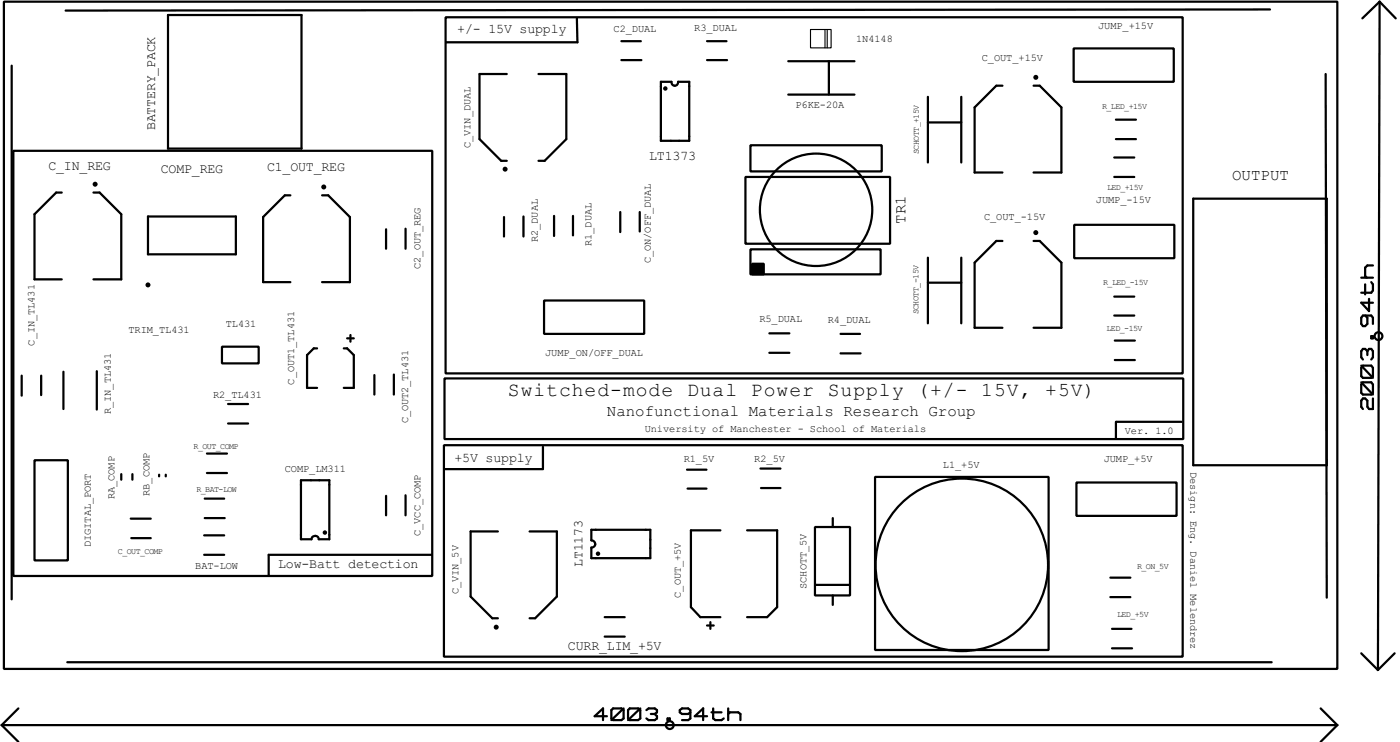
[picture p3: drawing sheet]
<svg xmlns="http://www.w3.org/2000/svg" width="107mm" height="56mm" viewBox="0 0 107 56" stroke-linecap="round" stroke-linejoin="round" font-family="sans-serif">
<g fill="none" stroke="#000" stroke-width=".17">
<path d="M.3 .1h101.5v50.8h-101.5zM.9 5v40.6M1 11.5h31.9v32.3h-31.9zM4.7 14.6h-.4l-1.7 1.7v5h2.1M7.1 14.6h.5l1.6 1.7v5h-2.1M11.3 16.5h6.6v2.8h-6.6zM12.8 1.1h10.1v10.2h-10.1zM22.1 14.9h-.4l-1.7 1.6v5h2.1M24.5 14.9h.5l1.6 1.6v5h-2.1M29.4 17.4v1.5M30.9 17.4v1.5M33.9 1.3h56.1v27.1h-56.1z"/>
<path d="M38.4 16.5v1.5M38.6 5.6h-2.1v5l1.6 1.6h.5M39.8 16.5v1.5M41 5.6h2.1v5l-1.7 1.6h-.4M42.2 16.4v1.5M43.6 16.4v1.5M43.9 1.4v1.8h-9.9M47.2 16.1v1.6M47.3 4.6h1.5M47.3 3.1h1.5M48.7 16.1v1.5M50.3 6.2h.8v.2a.25 .25 0 0 0 .3 .1 .25 .25 0 0 0 .2-.1v-.2h.9v4.5h-2.2z"/>
<path d="M53.8 4.6h1.5M53.8 3.1h1.5M56.7 13.5h11v5h-11zM57.1 11h10v2h-10zM57.1 19h9.9v1.9h-9.9zM60 4.7h5M60 7.2h5M63.1 4.7v2.5M70.6 7.4v5M70.6 19.6v5M70.6 9.3h2.6M73.2 7.4v5"/>
<path d="M73.2 19.6v5M76.3 6.5h-.5l-1.6 1.7v4.9h2.1M76.3 18.3h-.5l-1.6 1.7v4.9h2.1M78.7 6.5h.4l1.7 1.7v4.9h-2.1M78.7 18.3h.4l1.7 1.7v4.9h-2.1M81.7 3.7h7.6v2.5h-7.6zM81.7 17.1h7.7v2.5h-7.7zM84.8 13.5h1.5M84.8 12h1.5M84.9 9.1h1.5M84.9 10.6h1.5M90.8 15.1h10.2v20.3h-10.2z"/>
<path d="M96.6 .7l-91.6 .1M100.9 5.6l.1 39.9M105 .1l-.1 50.9M105 .1l-1.3 1.3M105 .1l1.2 1.3M1.7 28.6v1.5M2.6 35h2.6v7.6h-2.6zM3.1 28.6v1.5M4.8 28.3v2.8M7.4 28.2v3M9.2 36.1v.4M9.9 39.5h1.6"/>
<path d="M10.1 36.1v.4M12.1 36.1v.1M12.6 36.1v.1M15.6 39.4h1.5M15.6 37.9h1.5M15.7 34.5h1.6M15.7 36h1.6M16.9 26.4h2.8v1.2h-2.8zM17.4 30.7h1.5M17.4 32.2h1.5M22.9 36.5h2.2v4.5h-.8a.28 .28 0 0 0-.3-.2 .28 .28 0 0 0-.3 .2h-.8zM24.1 26.5h-.2l-.5 .5v2.5h.7"/>
<path d="M26.2 26.5h.2l.5 .5v2.5h-.7M26.4 25.7h.5M26.7 25.5v.5M28.5 28.5v1.5M29.4 37.7v1.5M30 28.5v1.5M30.9 37.7v1.5M33.8 33.9h56.2v16.1h-56.2zM33.8 28.8h56.2v4.6h-56.2zM33.8 35.7h7.5M41.3 34v1.6M41.4 22.9h7.6v2.5h-7.6z"/>
<path d="M52.3 35.7h1.5M52.3 37.2h1.5M57.9 35.6h1.5M57.9 37.1h1.5M58.5 26.8h1.6M58.5 25.4h1.6M63.4 39.4v.7M64 26.9h1.5M64 25.4h1.4M66.6 36.3h13.2v13.1h-13.2zM70.6 21.5h2.6M81.9 36.7h7.6v2.5h-7.6z"/>
<path d="M84.8 22.6h1.5M84.8 24h1.5M84.8 25.9h1.6M84.8 27.4h1.6M84.9 32.1v1.2M85 32.1h4.9M103.6 29.1l.9 .9M103.6 27.8l.9 .9M103.6 21.1h.9M103.7 27.8h.7l.1 .2v.6l-.1 .1h-.7l-.1-.1v-.6zM103.7 29.1h.7l.1 .2v.6l-.1 .1h-.7l-.1-.1v-.6zM103.9 24l.2 .2v.4l-.2 .2h-.2l-.1-.2v-.4l.1-.2h.7l.1 .2v.4"/>
<path d="M103.9 21.6v.8M104.1 26.7l-.2-.2h-.2l-.1 .2v.5l.1 .1M104.1 26.7v.3M104.1 26.7l.1-.2h.2l.1 .2v.5l-.1 .1M104.2 22.7v1l-.6-.7h.9M104.4 25.6h.1v.1h-.1zM104.4 21.5l.1 .1v.5l-.1 .2h-.8M104.5 30.3v.8h-.3l-.1-.2v-.4l-.2-.2h-.2l-.1 .2v.4l.1 .2M104.5 20.2h-.4l-.2 .2v.6l.1 .1M.1 55.2h101.7M.1 55.2l1.3 1.2M1.4 53.9l-1.3 1.3"/>
<path d="M5.1 50.4h91.7M10 40.9h1.5M15.5 42.2h1.6M15.5 40.7h1.6M32.9 42.2h-12.5v1.6M37.9 40.4h-2.1v5l1.7 1.6h.4M40.3 40.4h2.1v5l-1.7 1.6h-.4M45 40.3h4.5v2.2h-4.5v-.8a.28 .28 0 0 0 .3-.3 .28 .28 0 0 0-.3-.3zM46 46.9h1.5M46 48.4h1.5M46.2 54.5h-.9l.6-.6v.9M46.7 53.9h.6l.2 .1v.7l-.2 .1h-.6l-.2-.1v-.7z"/>
<path d="M47.5 53.9l-1 .9M47.9 53.9h.7l.1 .1v.7l-.1 .1h-.7l-.1-.1v-.7zM48.7 53.9l-.9 .9M49.2 54l.2-.1h.4l.2 .1v.2l-.2 .1M49.5 54.3h.3M49.8 54.3l.2 .2v.2l-.2 .1h-.4l-.2-.1M50.8 54.7h.2v.1h-.2zM52.5 54.2l-.1 .1h-.5l-.2-.1v-.2l.2-.1h.5l.1 .1v.7l-.1 .1h-.5M53.8 47.6h.5M53.8 54.5h-.9l.6-.6v.9M54.1 47.3v.5M54.1 54.2h.8"/>
<path d="M54.3 53.9v.8l.1 .1h.5l.2-.1M54.8 40.3h-2.2v5.9l.7 .7h1.5M55.4 54.3l.1-.1h.7l.1 .1v.5M55.4 53.9v.9M56.9 40.3h2.2v5.9l-.7 .7h-1.5M62 40.1h2.7v5.2h-2.7zM62.1 44.5h2.5M63.4 45.3v.7M84.5 45.4h1.5M84.5 43.9h1.5M84.6 49.3h1.5M84.6 47.8h1.5"/>
<path d="M100.5 53.9l1.3 1.3M101.8 55.2l-1.3 1.2M103.6 49.7l1.3 1.3M106.1 49.7l-1.2 1.3"/>
<circle cx="50.6" cy="6.7" r=".08"/>
<circle cx="62.1" cy="16" r="4.3"/>
<circle cx="104.9" cy="25.6" r=".3"/>
<circle cx="24.7" cy="40.5" r=".08"/>
<circle cx="45.5" cy="42.1" r=".08"/>
<circle cx="51" cy="55.2" r=".3"/>
<circle cx="73.2" cy="43" r="6.6"/>
</g>
<g fill="none" stroke="#000" stroke-width=".21">
<circle cx="7.2" cy="14" r=".08"/>
<circle cx="24.6" cy="14.2" r=".08"/>
<circle cx="38.4" cy="12.9" r=".08"/>
<circle cx="78.8" cy="17.7" r=".08"/>
<circle cx="78.8" cy="5.9" r=".08"/>
<circle cx="11.3" cy="21.7" r=".08"/>
<circle cx="37.8" cy="47.7" r=".08"/>
</g>
<path d="M61.7 2.2h1.5v1.4h-1.5zM62.8 2.2v1.4M62.9 2.2v1.4" fill="none" stroke="#000" stroke-width=".08"/>
<path d="M57.2 20.1h.9v.8h-.9z" fill="#000" stroke="#000" stroke-width=".17"/>
<text font-size="1.7" x="38.7" y="30.1">Switched-mode Dual Power Supply (+/- 15V, +5V)</text>
<g font-size="1.4">
<text x="68.9" y="17" transform="rotate(-90 68.9 17)">TR1</text>
<text x="93.8" y="13.7">OUTPUT</text>
<text x="46.2" y="31.6">Nanofunctional Materials Research Group</text>
</g>
<g font-size="1.1">
<text x="34.8" y="2.5">+/- 15V supply</text>
<text x="11.8" y="9.9" transform="rotate(-90 11.8 9.9)">BATTERY_PACK</text>
<text x="3.7" y="13">C_IN_REG</text>
<text x="12.2" y="13.1">COMP_REG</text>
<text x="20.3" y="13">C1_OUT_REG</text>
<text x="49.4" y="12.2">LT1373</text>
<text x="34.6" y="35.2">+5V supply</text>
<text x="21.2" y="43.2">Low-Batt detection</text>
<text x="44.3" y="43.1" transform="rotate(-90 44.3 43.1)">LT1173</text>
<text x="43.2" y="49.4">CURR_LIM_+5V</text>
</g>
<g font-size=".9">
<text x="46.7" y="2.4">C2_DUAL</text>
<text x="52.8" y="2.4">R3_DUAL</text>
<text x="65.2" y="3.2">1N4148</text>
<text x="74.7" y="4.7">C_OUT_+15V</text>
<text x="83.6" y="2.2">JUMP_+15V</text>
<text x="35.8" y="11.3" transform="rotate(-90 35.8 11.3)">C_VIN_DUAL</text>
<text x="60.5" y="8.2">P6KE-20A</text>
<text x="74.9" y="16.8">C_OUT_-15V</text>
<text x="83.4" y="15.5">JUMP_-15V</text>
<text x="32" y="20.4" transform="rotate(-90 32 20.4)">C2_OUT_REG</text>
<text x="40.9" y="18.4" transform="rotate(-90 40.9 18.4)">R2_DUAL</text>
<text x="45" y="18.7" transform="rotate(-90 45 18.7)">R1_DUAL</text>
<text x="49.5" y="20" transform="rotate(-90 49.5 20)">C_ON/OFF_DUAL</text>
<text x="2.6" y="26.3" transform="rotate(-90 2.6 26.3)">C_IN_TL431</text>
<text x="9.8" y="25.3">TRIM_TL431</text>
<text x="17.2" y="24.9">TL431</text>
<text x="22.4" y="29.3" transform="rotate(-90 22.4 29.3)">C_OUT1_TL431</text>
<text x="41.5" y="27.1">JUMP_ON/OFF_DUAL</text>
<text x="57.8" y="24.5">R5_DUAL</text>
<text x="63" y="24.6">R4_DUAL</text>
<text x="8.4" y="31.5" transform="rotate(-90 8.4 31.5)">R_IN_TL431</text>
<text x="16.2" y="30.3">R2_TL431</text>
<text x="21.7" y="35.9">COMP_LM311</text>
<text x="31.1" y="32.2" transform="rotate(-90 31.1 32.2)">C_OUT2_TL431</text>
<text x="49.1" y="32.9">University of Manchester - School of Materials</text>
<text x="52" y="35.1">R1_5V</text>
<text x="57.4" y="35.2">R2_5V</text>
<text x="71.8" y="35.6">L1_+5V</text>
<text x="84" y="35.1">JUMP_+5V</text>
<text x="85.6" y="33">Ver. 1.0</text>
<text x="90.6" y="35.9" transform="rotate(90 90.6 35.9)">Design: Eng. Daniel Melendrez</text>
<text x="6.9" y="41.6" transform="rotate(-90 6.9 41.6)">DIGITAL_PORT</text>
<text x="8.7" y="38" transform="rotate(-90 8.7 38)">RA_COMP</text>
<text x="11.4" y="37.7" transform="rotate(-90 11.4 37.7)">RB_COMP</text>
<text x="32" y="40.8" transform="rotate(-90 32 40.8)">C_VCC_COMP</text>
<text x="14.9" y="43.3">BAT-LOW</text>
<text x="34.9" y="45.2" transform="rotate(-90 34.9 45.2)">C_VIN_5V</text>
<text x="51.8" y="45.5" transform="rotate(-90 51.8 45.5)">C_OUT_+5V</text>
<text x="61.4" y="44.8" transform="rotate(-90 61.4 44.8)">SCHOTT_5V</text>
</g>
<g font-size=".7">
<text x="69.9" y="11.7" transform="rotate(-90 69.9 11.7)">SCHOTT_+15V</text>
<text x="83.9" y="8.3">R_LED_+15V</text>
<text x="84.2" y="14.5">LED_+15V</text>
<text x="69.9" y="23.9" transform="rotate(-90 69.9 23.9)">SCHOTT_-15V</text>
<text x="83.9" y="21.7">R_LED_-15V</text>
<text x="84.2" y="25.1">LED_-15V</text>
<text x="14.7" y="34.2">R_OUT_COMP</text>
<text x="14.9" y="37.4">R_BAT-LOW</text>
<text x="9" y="42.2">C_OUT_COMP</text>
<text x="85" y="46.9">LED_+5V</text>
<text x="86.5" y="43.3">R_ON_5V</text>
</g>
</svg>
